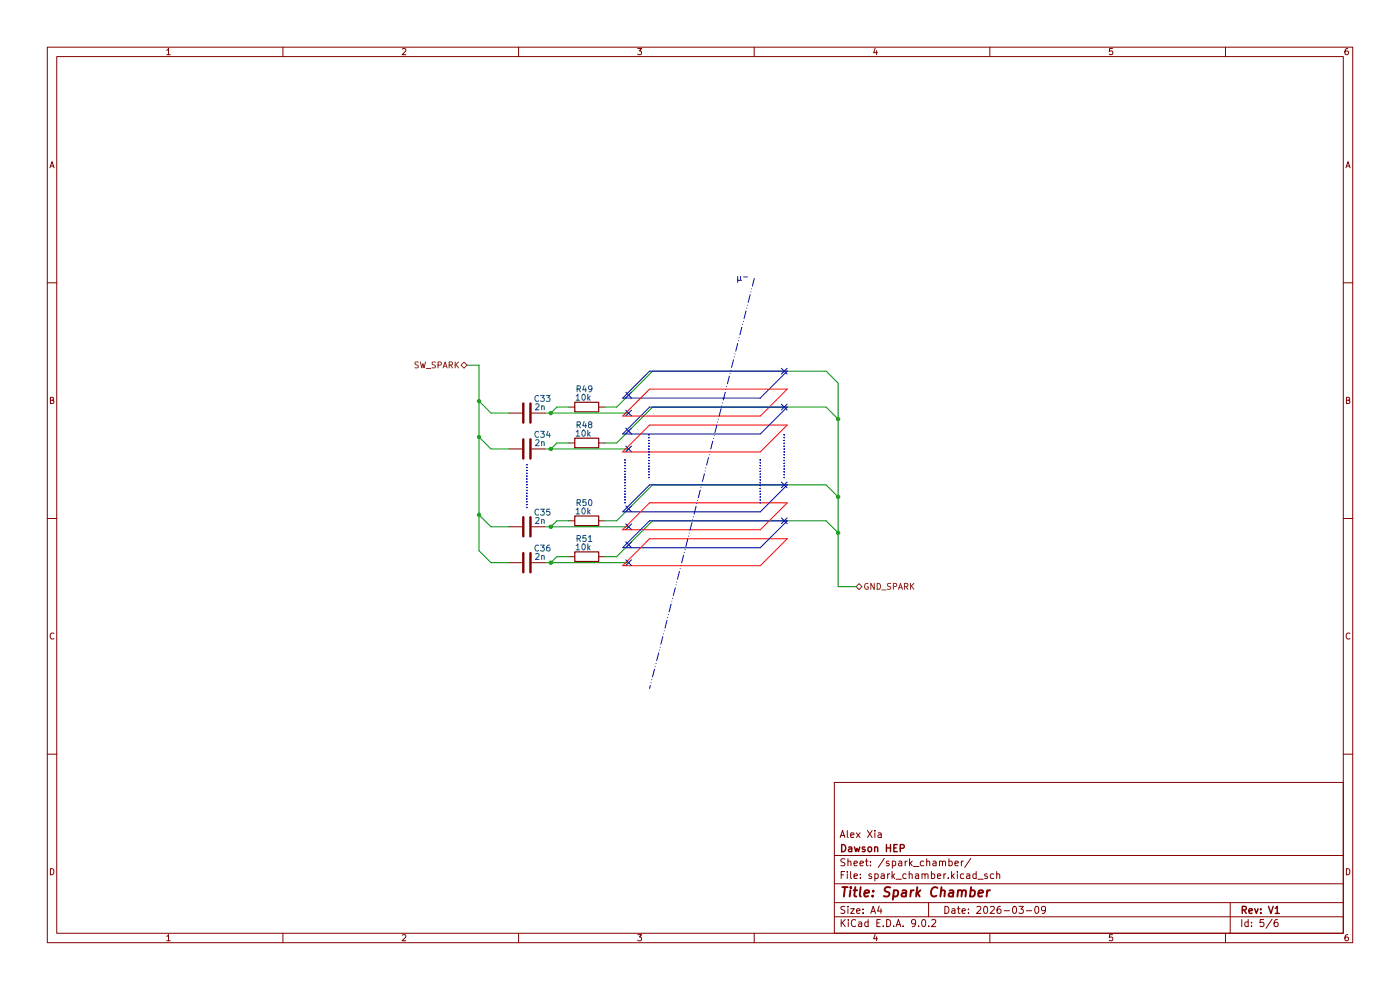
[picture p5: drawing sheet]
(kicad_sch
 (version 20250114)
 (generator "eeschema")
 (generator_version "9.0")
 (paper "A4")
 (title_block
  (title "Spark Chamber")
  (date "2026-03-09")
  (rev "V1")
  (company "Dawson HEP")
  (comment 1 "Alex Xia"))
 (lib_symbols
  (symbol "Device:C"
   (pin_numbers (hide yes))
   (pin_names
    (offset 0.254)) (exclude_from_sim no) (in_bom yes) (on_board yes)
   (property "Reference" "C" (at 0.635 2.54 0) (effects (font (size 1.27 1.27)) (justify left)))
   (property "Value" "C" (at 0.635 -2.54 0) (effects (font (size 1.27 1.27)) (justify left)))
   (property "Footprint" "" (at 0.9652 -3.81 0) (effects (font (size 1.27 1.27)) (hide yes)))
   (property "Datasheet" "~" (at 0 0 0) (effects (font (size 1.27 1.27)) (hide yes)))
   (property "Description" "Unpolarized capacitor" (at 0 0 0) (effects (font (size 1.27 1.27)) (hide yes)))
   (symbol "C_0_1"
    (polyline (pts (xy -2.032 0.762) (xy 2.032 0.762)) (stroke (width 0.508) (type default)) (fill (type none)))
    (polyline (pts (xy -2.032 -0.762) (xy 2.032 -0.762)) (stroke (width 0.508) (type default)) (fill (type none))))
   (symbol "C_1_1"
    (pin passive line (at 0 3.81 270) (length 2.794) (name "~" (effects (font (size 1.27 1.27)))) (number "1" (effects (font (size 1.27 1.27)))))
    (pin passive line (at 0 -3.81 90) (length 2.794) (name "~" (effects (font (size 1.27 1.27)))) (number "2" (effects (font (size 1.27 1.27))))))
   (embedded_fonts no))
  (symbol "Device:R"
   (pin_numbers (hide yes))
   (pin_names
    (offset 0)) (exclude_from_sim no) (in_bom yes) (on_board yes)
   (property "Reference" "R" (at 2.032 0 90) (effects (font (size 1.27 1.27))))
   (property "Value" "R" (at 0 0 90) (effects (font (size 1.27 1.27))))
   (property "Footprint" "" (at -1.778 0 90) (effects (font (size 1.27 1.27)) (hide yes)))
   (property "Datasheet" "~" (at 0 0 0) (effects (font (size 1.27 1.27)) (hide yes)))
   (property "Description" "Resistor" (at 0 0 0) (effects (font (size 1.27 1.27)) (hide yes)))
   (symbol "R_0_1"
    (rectangle (start -1.016 -2.54) (end 1.016 2.54) (stroke (width 0.254) (type default)) (fill (type none))))
   (symbol "R_1_1"
    (pin passive line (at 0 3.81 270) (length 1.27) (name "~" (effects (font (size 1.27 1.27)))) (number "1" (effects (font (size 1.27 1.27)))))
    (pin passive line (at 0 -3.81 90) (length 1.27) (name "~" (effects (font (size 1.27 1.27)))) (number "2" (effects (font (size 1.27 1.27))))))
   (embedded_fonts no)))
 (bezier
  (pts (xy 160.02 59.055) (xy 160.02 59.055) (xy 137.795 146.05) (xy 137.795 146.05))
  (stroke (width 0) (type dash_dot_dot))
  (fill (type none)))
 (text "................"
  (exclude_from_sim no)
  (at 165.1 97.028 90)
  (effects (font (size 1.27 1.27)) (justify top)))
 (text "................"
  (exclude_from_sim no)
  (at 131.318 102.362 90)
  (effects (font (size 1.27 1.27)) (justify top)))
 (text "................"
  (exclude_from_sim no)
  (at 136.398 97.028 90)
  (effects (font (size 1.27 1.27)) (justify top)))
 (text "................"
  (exclude_from_sim no)
  (at 160.02 102.362 90)
  (effects (font (size 1.27 1.27)) (justify top)))
 (text "................"
  (exclude_from_sim no)
  (at 110.49 103.378 90)
  (effects (font (size 1.27 1.27)) (justify top)))
 (text "μ^{-}"
  (exclude_from_sim no)
  (at 157.48 58.42 0)
  (effects (font (size 1.27 1.27)) (justify top)))
 (junction
  (at 177.8 113.03)
  (diameter 0)
  (color 0 0 0 0))
 (junction
  (at 101.6 85.09)
  (diameter 0)
  (color 0 0 0 0))
 (junction
  (at 177.8 88.9)
  (diameter 0)
  (color 0 0 0 0))
 (junction
  (at 116.84 87.63)
  (diameter 0)
  (color 0 0 0 0))
 (junction
  (at 116.84 95.25)
  (diameter 0)
  (color 0 0 0 0))
 (junction
  (at 116.84 119.38)
  (diameter 0)
  (color 0 0 0 0))
 (junction
  (at 101.6 92.71)
  (diameter 0)
  (color 0 0 0 0))
 (junction
  (at 116.84 111.76)
  (diameter 0)
  (color 0 0 0 0))
 (junction
  (at 177.8 105.41)
  (diameter 0)
  (color 0 0 0 0))
 (junction
  (at 101.6 109.22)
  (diameter 0)
  (color 0 0 0 0))
 (no_connect
  (at 166.37 110.49))
 (no_connect
  (at 133.35 115.57))
 (no_connect
  (at 133.35 119.38))
 (no_connect
  (at 133.35 107.95))
 (no_connect
  (at 133.35 91.44))
 (no_connect
  (at 133.35 111.76))
 (no_connect
  (at 133.35 95.25))
 (no_connect
  (at 166.37 86.36))
 (no_connect
  (at 166.37 78.74))
 (no_connect
  (at 133.35 83.82))
 (no_connect
  (at 166.37 102.87))
 (no_connect
  (at 133.35 87.63))
 (wire
  (pts (xy 130.81 93.98) (xy 138.43 86.36))
  (stroke (width 0) (type default)))
 (polyline
  (pts (xy 137.795 110.49) (xy 132.08 116.205))
  (stroke (width 0) (type default)))
 (wire
  (pts (xy 116.84 119.38) (xy 133.35 119.38))
  (stroke (width 0) (type default)))
 (wire
  (pts (xy 130.81 110.49) (xy 138.43 102.87))
  (stroke (width 0) (type default)))
 (wire
  (pts (xy 107.95 95.25) (xy 104.14 95.25))
  (stroke (width 0) (type default)))
 (wire
  (pts (xy 107.95 119.38) (xy 104.14 119.38))
  (stroke (width 0) (type default)))
 (wire
  (pts (xy 104.14 111.76) (xy 101.6 109.22))
  (stroke (width 0) (type default)))
 (polyline
  (pts (xy 132.08 116.205) (xy 161.29 116.205))
  (stroke (width 0) (type default)))
 (polyline
  (pts (xy 161.29 84.455) (xy 167.005 78.74))
  (stroke (width 0) (type default)))
 (wire
  (pts (xy 115.57 119.38) (xy 116.84 119.38))
  (stroke (width 0) (type default)))
 (wire
  (pts (xy 128.27 86.36) (xy 130.81 86.36))
  (stroke (width 0) (type default)))
 (wire
  (pts (xy 128.27 93.98) (xy 130.81 93.98))
  (stroke (width 0) (type default)))
 (polyline
  (pts (xy 137.795 86.36) (xy 132.08 92.075))
  (stroke (width 0) (type default)))
 (polyline
  (pts (xy 137.795 106.68) (xy 167.005 106.68))
  (stroke (width 0) (type default) (color 255 0 0 1)))
 (wire
  (pts (xy 177.8 124.46) (xy 181.61 124.46))
  (stroke (width 0) (type default)))
 (polyline
  (pts (xy 132.08 95.885) (xy 137.795 90.17))
  (stroke (width 0) (type default) (color 255 0 0 1)))
 (polyline
  (pts (xy 132.08 84.455) (xy 161.29 84.455))
  (stroke (width 0) (type default)))
 (polyline
  (pts (xy 167.005 102.87) (xy 137.795 102.87))
  (stroke (width 0) (type default)))
 (wire
  (pts (xy 175.26 102.87) (xy 177.8 105.41))
  (stroke (width 0) (type default)))
 (wire
  (pts (xy 177.8 105.41) (xy 177.8 113.03))
  (stroke (width 0) (type default)))
 (wire
  (pts (xy 138.43 78.74) (xy 175.26 78.74))
  (stroke (width 0) (type default)))
 (wire
  (pts (xy 175.26 78.74) (xy 177.8 81.28))
  (stroke (width 0) (type default)))
 (wire
  (pts (xy 128.27 110.49) (xy 130.81 110.49))
  (stroke (width 0) (type default)))
 (wire
  (pts (xy 115.57 87.63) (xy 116.84 87.63))
  (stroke (width 0) (type default)))
 (wire
  (pts (xy 120.65 118.11) (xy 118.11 118.11))
  (stroke (width 0) (type default)))
 (polyline
  (pts (xy 161.29 112.395) (xy 167.005 106.68))
  (stroke (width 0) (type default) (color 255 0 0 1)))
 (wire
  (pts (xy 118.11 110.49) (xy 116.84 111.76))
  (stroke (width 0) (type default)))
 (polyline
  (pts (xy 132.08 108.585) (xy 161.29 108.585))
  (stroke (width 0) (type default)))
 (wire
  (pts (xy 177.8 88.9) (xy 177.8 105.41))
  (stroke (width 0) (type default)))
 (polyline
  (pts (xy 161.29 88.265) (xy 167.005 82.55))
  (stroke (width 0) (type default) (color 255 0 0 1)))
 (wire
  (pts (xy 120.65 110.49) (xy 118.11 110.49))
  (stroke (width 0) (type default)))
 (wire
  (pts (xy 115.57 95.25) (xy 116.84 95.25))
  (stroke (width 0) (type default)))
 (polyline
  (pts (xy 167.005 110.49) (xy 137.795 110.49))
  (stroke (width 0) (type default)))
 (wire
  (pts (xy 120.65 86.36) (xy 118.11 86.36))
  (stroke (width 0) (type default)))
 (polyline
  (pts (xy 132.08 120.015) (xy 161.29 120.015))
  (stroke (width 0) (type default) (color 255 0 0 1)))
 (wire
  (pts (xy 177.8 81.28) (xy 177.8 88.9))
  (stroke (width 0) (type default)))
 (wire
  (pts (xy 138.43 86.36) (xy 175.26 86.36))
  (stroke (width 0) (type default)))
 (polyline
  (pts (xy 167.005 86.36) (xy 137.795 86.36))
  (stroke (width 0) (type default)))
 (polyline
  (pts (xy 132.08 95.885) (xy 161.29 95.885))
  (stroke (width 0) (type default) (color 255 0 0 1)))
 (polyline
  (pts (xy 132.08 112.395) (xy 137.795 106.68))
  (stroke (width 0) (type default) (color 255 0 0 1)))
 (polyline
  (pts (xy 137.795 90.17) (xy 167.005 90.17))
  (stroke (width 0) (type default) (color 255 0 0 1)))
 (polyline
  (pts (xy 167.005 78.74) (xy 137.795 78.74))
  (stroke (width 0) (type default)))
 (wire
  (pts (xy 175.26 86.36) (xy 177.8 88.9))
  (stroke (width 0) (type default)))
 (wire
  (pts (xy 101.6 92.71) (xy 101.6 109.22))
  (stroke (width 0) (type default)))
 (wire
  (pts (xy 128.27 118.11) (xy 130.81 118.11))
  (stroke (width 0) (type default)))
 (polyline
  (pts (xy 132.08 120.015) (xy 137.795 114.3))
  (stroke (width 0) (type default) (color 255 0 0 1)))
 (polyline
  (pts (xy 161.29 108.585) (xy 167.005 102.87))
  (stroke (width 0) (type default)))
 (wire
  (pts (xy 101.6 77.47) (xy 101.6 85.09))
  (stroke (width 0) (type default)))
 (wire
  (pts (xy 130.81 86.36) (xy 138.43 78.74))
  (stroke (width 0) (type default)))
 (wire
  (pts (xy 130.81 118.11) (xy 138.43 110.49))
  (stroke (width 0) (type default)))
 (wire
  (pts (xy 118.11 118.11) (xy 116.84 119.38))
  (stroke (width 0) (type default)))
 (wire
  (pts (xy 120.65 93.98) (xy 118.11 93.98))
  (stroke (width 0) (type default)))
 (wire
  (pts (xy 107.95 87.63) (xy 104.14 87.63))
  (stroke (width 0) (type default)))
 (wire
  (pts (xy 138.43 102.87) (xy 175.26 102.87))
  (stroke (width 0) (type default)))
 (wire
  (pts (xy 104.14 119.38) (xy 101.6 116.84))
  (stroke (width 0) (type default)))
 (wire
  (pts (xy 116.84 87.63) (xy 133.35 87.63))
  (stroke (width 0) (type default)))
 (polyline
  (pts (xy 161.29 116.205) (xy 167.005 110.49))
  (stroke (width 0) (type default)))
 (polyline
  (pts (xy 137.795 114.3) (xy 167.005 114.3))
  (stroke (width 0) (type default) (color 255 0 0 1)))
 (wire
  (pts (xy 118.11 86.36) (xy 116.84 87.63))
  (stroke (width 0) (type default)))
 (polyline
  (pts (xy 132.08 88.265) (xy 161.29 88.265))
  (stroke (width 0) (type default) (color 255 0 0 1)))
 (wire
  (pts (xy 118.11 93.98) (xy 116.84 95.25))
  (stroke (width 0) (type default)))
 (wire
  (pts (xy 115.57 111.76) (xy 116.84 111.76))
  (stroke (width 0) (type default)))
 (polyline
  (pts (xy 137.795 82.55) (xy 167.005 82.55))
  (stroke (width 0) (type default) (color 255 0 0 1)))
 (wire
  (pts (xy 177.8 113.03) (xy 177.8 124.46))
  (stroke (width 0) (type default)))
 (polyline
  (pts (xy 132.08 92.075) (xy 161.29 92.075))
  (stroke (width 0) (type default)))
 (wire
  (pts (xy 104.14 87.63) (xy 101.6 85.09))
  (stroke (width 0) (type default)))
 (wire
  (pts (xy 101.6 109.22) (xy 101.6 116.84))
  (stroke (width 0) (type default)))
 (wire
  (pts (xy 99.06 77.47) (xy 101.6 77.47))
  (stroke (width 0) (type default)))
 (wire
  (pts (xy 104.14 95.25) (xy 101.6 92.71))
  (stroke (width 0) (type default)))
 (polyline
  (pts (xy 137.795 78.74) (xy 132.08 84.455))
  (stroke (width 0) (type default)))
 (polyline
  (pts (xy 161.29 95.885) (xy 167.005 90.17))
  (stroke (width 0) (type default) (color 255 0 0 1)))
 (polyline
  (pts (xy 137.795 102.87) (xy 132.08 108.585))
  (stroke (width 0) (type default)))
 (wire
  (pts (xy 138.43 110.49) (xy 175.26 110.49))
  (stroke (width 0) (type default)))
 (polyline
  (pts (xy 161.29 92.075) (xy 167.005 86.36))
  (stroke (width 0) (type default)))
 (wire
  (pts (xy 116.84 95.25) (xy 133.35 95.25))
  (stroke (width 0) (type default)))
 (wire
  (pts (xy 101.6 85.09) (xy 101.6 92.71))
  (stroke (width 0) (type default)))
 (polyline
  (pts (xy 132.08 112.395) (xy 161.29 112.395))
  (stroke (width 0) (type default) (color 255 0 0 1)))
 (wire
  (pts (xy 107.95 111.76) (xy 104.14 111.76))
  (stroke (width 0) (type default)))
 (polyline
  (pts (xy 132.08 88.265) (xy 137.795 82.55))
  (stroke (width 0) (type default) (color 255 0 0 1)))
 (wire
  (pts (xy 116.84 111.76) (xy 133.35 111.76))
  (stroke (width 0) (type default)))
 (polyline
  (pts (xy 161.29 120.015) (xy 167.005 114.3))
  (stroke (width 0) (type default) (color 255 0 0 1)))
 (wire
  (pts (xy 175.26 110.49) (xy 177.8 113.03))
  (stroke (width 0) (type default)))
 (hierarchical_label "SW_SPARK"
  (shape bidirectional)
  (at 99.06 77.47 180)
  (effects (font (size 1.27 1.27)) (justify right)))
 (hierarchical_label "GND_SPARK"
  (shape bidirectional)
  (at 181.61 124.46 0)
  (effects (font (size 1.27 1.27)) (justify left)))
 (symbol
  (lib_id "Device:R")
  (at 124.46 86.36 90)
  (unit 1)
  (exclude_from_sim no)
  (in_bom yes)
  (on_board yes)
  (dnp no)
  (property "Reference" "R49" (at 123.952 82.55 90) (effects (font (size 1.27 1.27))))
  (property "Value" "10k" (at 123.698 84.328 90) (effects (font (size 1.27 1.27))))
  (property "Footprint" "" (at 124.46 88.138 90) (effects (font (size 1.27 1.27)) (hide yes)))
  (property "Datasheet" "~" (at 124.46 86.36 0) (effects (font (size 1.27 1.27)) (hide yes)))
  (property "Description" "Resistor" (at 124.46 86.36 0) (effects (font (size 1.27 1.27)) (hide yes)))
  (pin "1")
  (pin "2"))
 (symbol
  (lib_id "Device:C")
  (at 111.76 87.63 90)
  (unit 1)
  (exclude_from_sim no)
  (in_bom yes)
  (on_board yes)
  (dnp no)
  (property "Reference" "C33" (at 115.062 84.582 90) (effects (font (size 1.27 1.27))))
  (property "Value" "2n" (at 114.554 86.36 90) (effects (font (size 1.27 1.27))))
  (property "Footprint" "" (at 115.57 86.6648 0) (effects (font (size 1.27 1.27)) (hide yes)))
  (property "Datasheet" "~" (at 111.76 87.63 0) (effects (font (size 1.27 1.27)) (hide yes)))
  (property "Description" "Unpolarized capacitor" (at 111.76 87.63 0) (effects (font (size 1.27 1.27)) (hide yes)))
  (pin "2")
  (pin "1"))
 (symbol
  (lib_id "Device:R")
  (at 124.46 110.49 90)
  (unit 1)
  (exclude_from_sim no)
  (in_bom yes)
  (on_board yes)
  (dnp no)
  (property "Reference" "R50" (at 123.952 106.68 90) (effects (font (size 1.27 1.27))))
  (property "Value" "10k" (at 123.698 108.458 90) (effects (font (size 1.27 1.27))))
  (property "Footprint" "" (at 124.46 112.268 90) (effects (font (size 1.27 1.27)) (hide yes)))
  (property "Datasheet" "~" (at 124.46 110.49 0) (effects (font (size 1.27 1.27)) (hide yes)))
  (property "Description" "Resistor" (at 124.46 110.49 0) (effects (font (size 1.27 1.27)) (hide yes)))
  (pin "1")
  (pin "2"))
 (symbol
  (lib_id "Device:C")
  (at 111.76 111.76 90)
  (unit 1)
  (exclude_from_sim no)
  (in_bom yes)
  (on_board yes)
  (dnp no)
  (property "Reference" "C35" (at 115.062 108.712 90) (effects (font (size 1.27 1.27))))
  (property "Value" "2n" (at 114.554 110.49 90) (effects (font (size 1.27 1.27))))
  (property "Footprint" "" (at 115.57 110.7948 0) (effects (font (size 1.27 1.27)) (hide yes)))
  (property "Datasheet" "~" (at 111.76 111.76 0) (effects (font (size 1.27 1.27)) (hide yes)))
  (property "Description" "Unpolarized capacitor" (at 111.76 111.76 0) (effects (font (size 1.27 1.27)) (hide yes)))
  (pin "2")
  (pin "1"))
 (symbol
  (lib_id "Device:C")
  (at 111.76 119.38 90)
  (unit 1)
  (exclude_from_sim no)
  (in_bom yes)
  (on_board yes)
  (dnp no)
  (property "Reference" "C36" (at 115.062 116.332 90) (effects (font (size 1.27 1.27))))
  (property "Value" "2n" (at 114.554 118.11 90) (effects (font (size 1.27 1.27))))
  (property "Footprint" "" (at 115.57 118.4148 0) (effects (font (size 1.27 1.27)) (hide yes)))
  (property "Datasheet" "~" (at 111.76 119.38 0) (effects (font (size 1.27 1.27)) (hide yes)))
  (property "Description" "Unpolarized capacitor" (at 111.76 119.38 0) (effects (font (size 1.27 1.27)) (hide yes)))
  (pin "2")
  (pin "1"))
 (symbol
  (lib_id "Device:C")
  (at 111.76 95.25 90)
  (unit 1)
  (exclude_from_sim no)
  (in_bom yes)
  (on_board yes)
  (dnp no)
  (property "Reference" "C34" (at 115.062 92.202 90) (effects (font (size 1.27 1.27))))
  (property "Value" "2n" (at 114.554 93.98 90) (effects (font (size 1.27 1.27))))
  (property "Footprint" "" (at 115.57 94.2848 0) (effects (font (size 1.27 1.27)) (hide yes)))
  (property "Datasheet" "~" (at 111.76 95.25 0) (effects (font (size 1.27 1.27)) (hide yes)))
  (property "Description" "Unpolarized capacitor" (at 111.76 95.25 0) (effects (font (size 1.27 1.27)) (hide yes)))
  (pin "2")
  (pin "1"))
 (symbol
  (lib_id "Device:R")
  (at 124.46 118.11 90)
  (unit 1)
  (exclude_from_sim no)
  (in_bom yes)
  (on_board yes)
  (dnp no)
  (property "Reference" "R51" (at 123.952 114.3 90) (effects (font (size 1.27 1.27))))
  (property "Value" "10k" (at 123.698 116.078 90) (effects (font (size 1.27 1.27))))
  (property "Footprint" "" (at 124.46 119.888 90) (effects (font (size 1.27 1.27)) (hide yes)))
  (property "Datasheet" "~" (at 124.46 118.11 0) (effects (font (size 1.27 1.27)) (hide yes)))
  (property "Description" "Resistor" (at 124.46 118.11 0) (effects (font (size 1.27 1.27)) (hide yes)))
  (pin "1")
  (pin "2"))
 (symbol
  (lib_id "Device:R")
  (at 124.46 93.98 90)
  (unit 1)
  (exclude_from_sim no)
  (in_bom yes)
  (on_board yes)
  (dnp no)
  (property "Reference" "R48" (at 123.952 90.17 90) (effects (font (size 1.27 1.27))))
  (property "Value" "10k" (at 123.698 91.948 90) (effects (font (size 1.27 1.27))))
  (property "Footprint" "" (at 124.46 95.758 90) (effects (font (size 1.27 1.27)) (hide yes)))
  (property "Datasheet" "~" (at 124.46 93.98 0) (effects (font (size 1.27 1.27)) (hide yes)))
  (property "Description" "Resistor" (at 124.46 93.98 0) (effects (font (size 1.27 1.27)) (hide yes)))
  (pin "1")
  (pin "2")))
